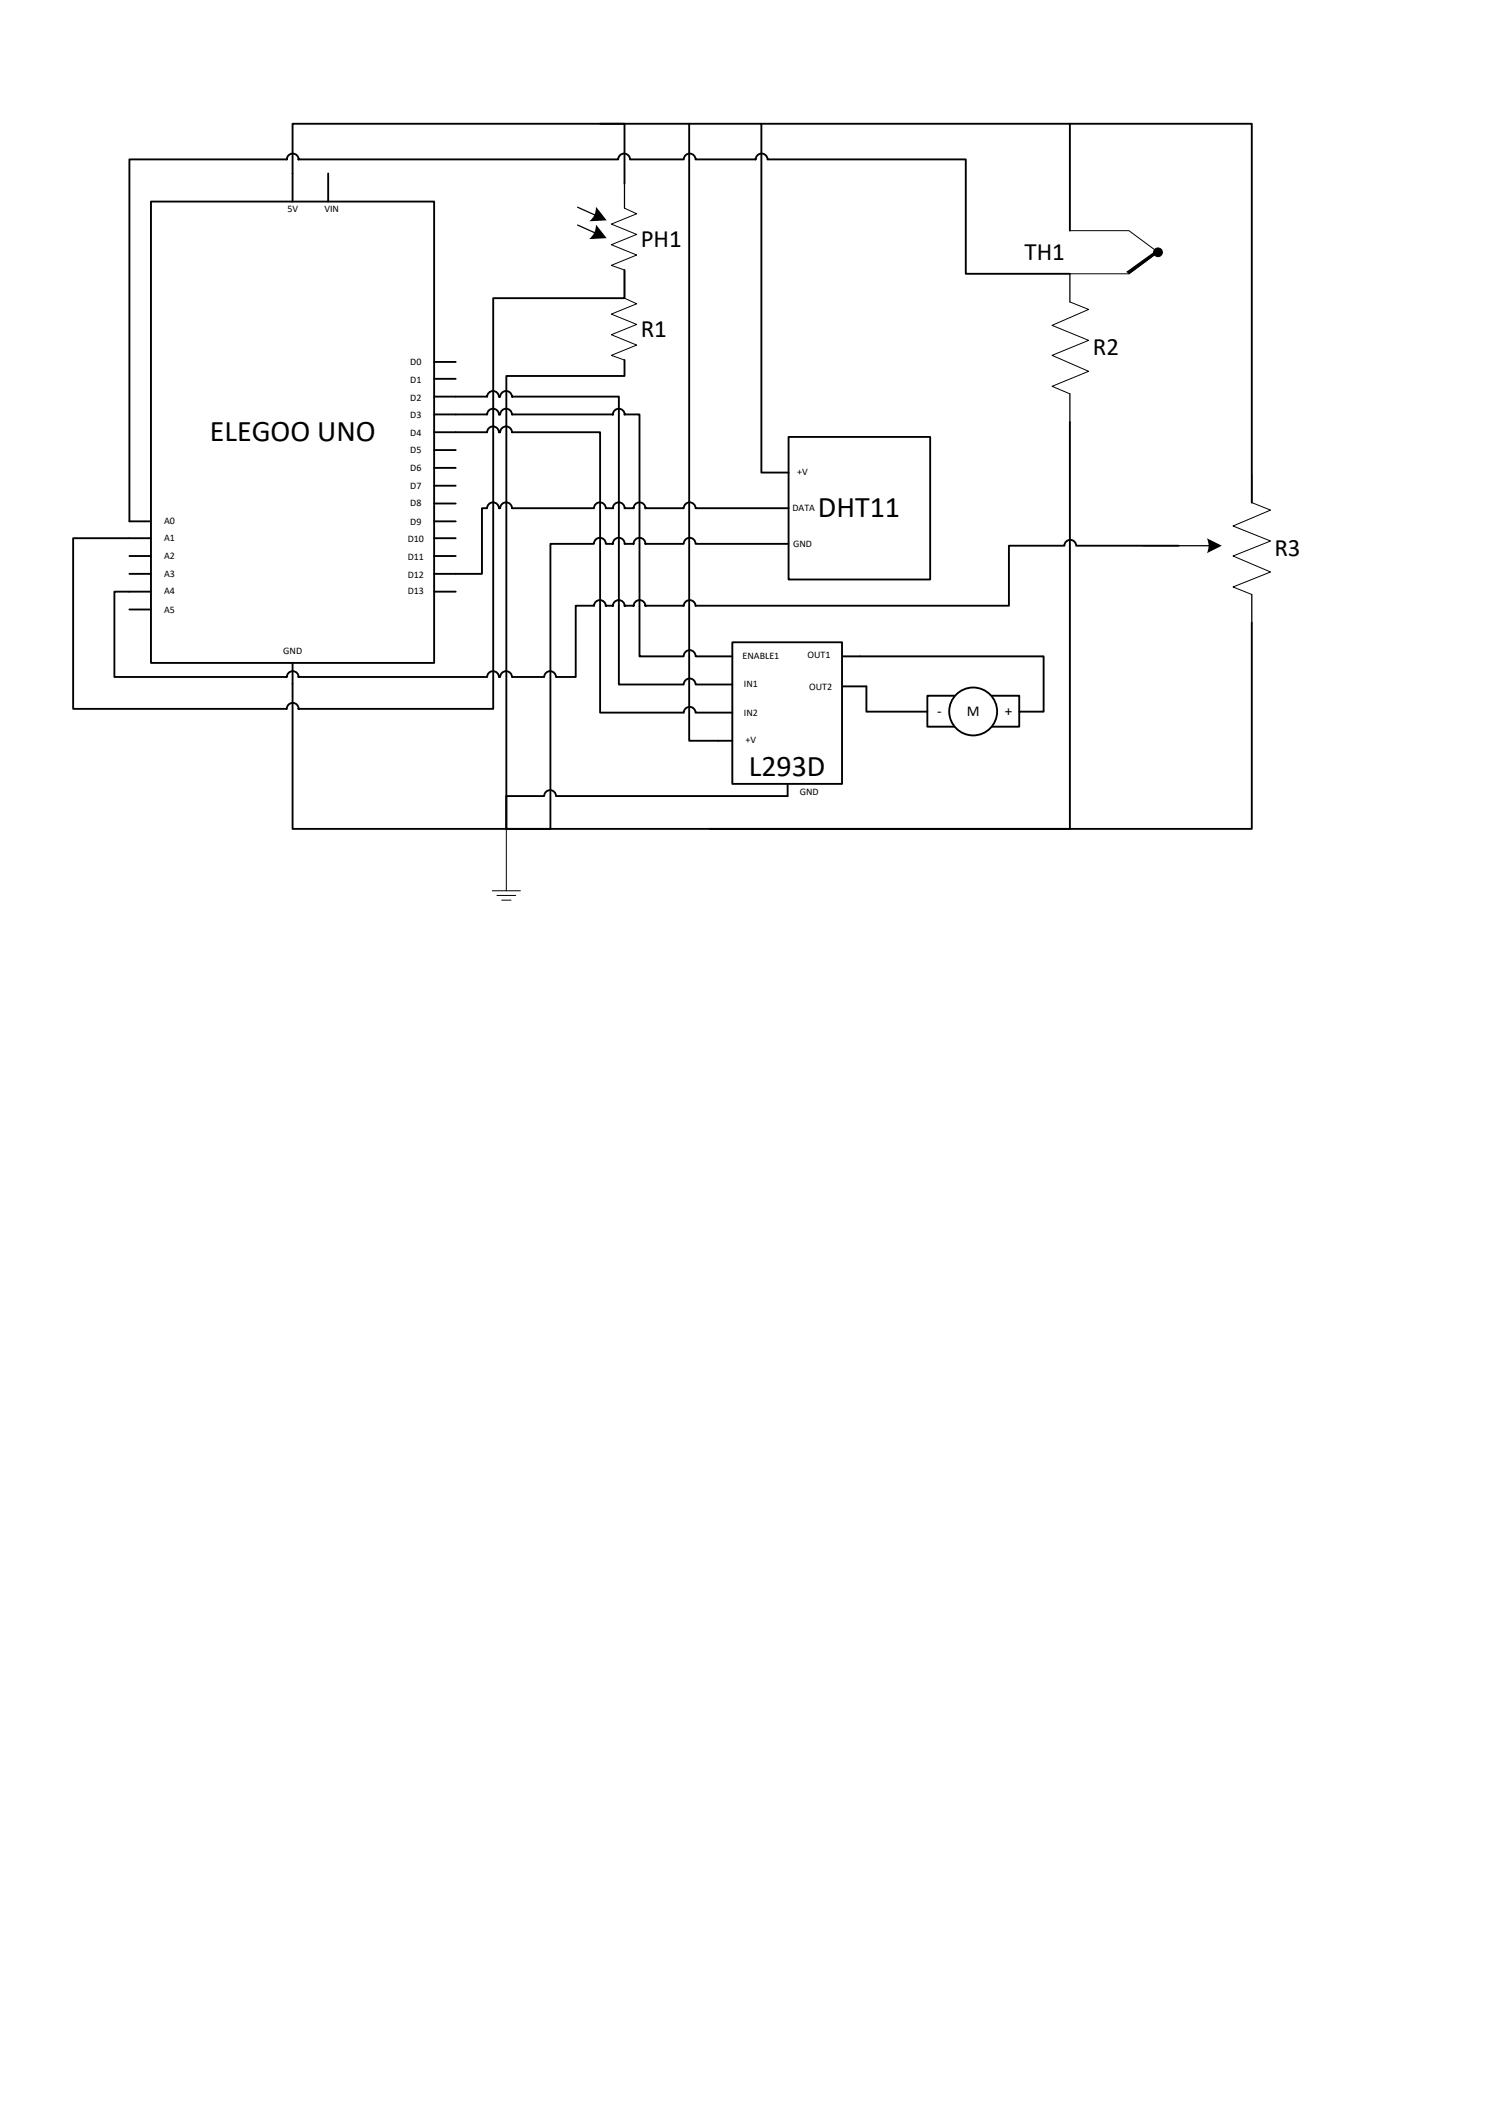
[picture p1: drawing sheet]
<svg xmlns="http://www.w3.org/2000/svg" width="210mm" height="297mm" viewBox="0 0 210 297" stroke-linecap="round" stroke-linejoin="round" font-family="sans-serif">
<path d="M111.3 61.6h19.9v20.2h-19.9z" fill="none" stroke="#000" stroke-width=".26"/>
<path d="M71.4 116.9v8.8M69.5 125.7h3.9M70.1 126.3h2.7M70.8 127h1.3" fill="none" stroke="#000" stroke-width=".14"/>
<path d="M130.8 98.2h13v4.3h-13z" fill-rule="evenodd" fill="#fff"/>
<path d="M130.8 98.2h13v4.3h-13z" fill="none" stroke="#000" stroke-width=".26"/>
<circle cx="137.3" cy="100.4" r="3.4" fill="#fff"/>
<g fill="none" stroke="#000" stroke-width=".26">
<path d="M41.3 96.4v20.5h30.1M118.8 96.8h3.4v3.6h8.6M118.8 92.6h28.4v7.8h-3.4"/>
<circle cx="137.3" cy="100.4" r="3.4"/>
</g>
<g fill="none" stroke="#000" stroke-width=".14">
<path d="M88.1 29.4l1.7 .8-3.5 1.4 3.5 1.5-3.5 1.4 3.5 1.5-3.5 1.4 1.8 .7M150.9 32.5h8.4l4.1 3.1-4.1 3h-8.4M163.4 35.6l-4.1 3M88.1 42.1l1.7 .8-3.5 1.4 3.5 1.5-3.5 1.4 3.5 1.5-3.5 1.4 1.8 .7M150.9 42.6l2.7 1.1-5.2 2.2 5.2 2.1-5.2 2.1 5.2 2.3-5.2 2.1 2.5 1.1M176.6 70.9l2.7 1.1-5.3 2.2 5.3 2.1-5.3 2.1 5.3 2.3-5.3 2.1 2.6 1.1"/>
<circle cx="163.4" cy="35.6" r=".61"/>
</g>
<path d="M81.5 29.2l2.6 1.2M81.5 31.8l2.6 1.1M88.1 25.9v3.5M88.1 38.1v4M150.9 38.6v4M150.9 55.6v3.9M161.3 77h9.5M176.6 66.9v4M176.6 83.9v3.9" fill="none" stroke="#000" stroke-width=".18"/>
<g fill="#000">
<path d="M84.1 29.3l1.5 1.8-2.4 .1a2.39 2.39 0 0 0 .9-1.9z" fill-rule="evenodd"/>
<path d="M84.1 31.7l1.5 1.9-2.4 .1a2.38 2.38 0 0 0 .9-2z" fill-rule="evenodd"/>
<path d="M158.9 38.4l4.2-3.1 .3 .3-4.1 3z" fill-rule="evenodd"/>
<path d="M170.3 75.9l2.1 1.1-2.1 1.1a2.35 2.35 0 0 0 0-2.2z" fill-rule="evenodd"/>
<circle cx="163.4" cy="35.6" r=".61"/>
</g>
<path d="M103.3 90.6h15.5v20h-15.5z" fill-rule="evenodd" fill="#fff"/>
<g fill="none" stroke="#000" stroke-width=".26">
<path d="M84.7 17.5h22.7v49.2h3.9M107.4 17.5h43.5v15M150.9 17.5h25.7v53.4M41.3 24.5v-7h46.8v8.4M64.3 58.5h4.4a.83 .83 0 0 1 .9-.8 .83 .83 0 0 1 .8 .8h.2a.83 .83 0 0 1 .8-.8 .83 .83 0 0 1 .8 .8h14.3a.83 .83 0 0 1 .8-.8 .83 .83 0 0 1 .8 .8h2.1v34.1h6.2a.86 .86 0 0 1 .9-.9 .86 .86 0 0 1 .9 .9h5.1M64.3 56h4.4a.83 .83 0 0 1 .9-.8 .83 .83 0 0 1 .8 .8h.2a.83 .83 0 0 1 .8-.8 .83 .83 0 0 1 .8 .8h15.1v40.6h9.1a.86 .86 0 0 1 .9-.9 .86 .86 0 0 1 .9 .9h5.1M88.1 50.8v2.2h-16.7v63.9M150.9 59.5v57.4h-79.5M64.3 61h4.4a.83 .83 0 0 1 .9-.8 .83 .83 0 0 1 .8 .8h.2a.83 .83 0 0 1 .8-.8 .83 .83 0 0 1 .8 .8h12.5v39.5l11.8 .1a.83 .83 0 0 1 .8-.9 .83 .83 0 0 1 .8 .9l5.2-.1M111.3 76.7h-13.1a.86 .86 0 0 0-.9-.8 .86 .86 0 0 0-.9 .8h-5.4a.8 .8 0 0 0-.8-.8 .8 .8 0 0 0-.8 .8h-1.3a.8 .8 0 0 0-.8-.8 .8 .8 0 0 0-.8 .8h-1a.86 .86 0 0 0-.9-.8 .86 .86 0 0 0-.9 .8h-6v40.2h-6.3M103.3 90.6h15.5v20h-15.5zM176.6 87.8v29.1h-76.5"/>
<path d="M101.3 104.5h2M111.1 110.6v1.7h-32.6a.86 .86 0 0 0-.9-.8 .86 .86 0 0 0-.9 .8h-5.3v4.6"/>
</g>
<path d="M21.3 28.4h40v65.1h-40z" fill-rule="evenodd" fill="#fff"/>
<g fill="none" stroke="#000" stroke-width=".26">
<path d="M97.2 17.5v87h4.1M21.3 28.4h40v65.1h-40zM41.3 24.5v3.9M46.3 24.5v3.9M88.1 38.1v4h-18.5v57.9h-27.5a.8 .8 0 0 0-.8-.8 .8 .8 0 0 0-.8 .8h-30.2v-24.1h11M150.9 38.6h-14.6v-16.1h-28a.83 .83 0 0 0-.8-.8 .83 .83 0 0 0-.9 .8h-8.5a.83 .83 0 0 0-.8-.8 .83 .83 0 0 0-.8 .8h-7.6a.83 .83 0 0 0-.8-.8 .83 .83 0 0 0-.9 .8h-45.1a.68 .68 0 0 0-.8-.8 .83 .83 0 0 0-.8 .8h-22.2v51.1h3M61.3 51.1h3M61.3 53.4h3M61.3 56h3M61.3 58.5h3M18.3 78.4h3M61.3 61h3"/>
<path d="M61.3 63.5h3M61.3 71h3M61.3 73.6h3M61.3 75.9h3M61.3 78.4h3M61.3 66h3M61.3 68.5h3M111.3 71.7h-13.2a.83 .83 0 0 0-.8-.8 .83 .83 0 0 0-.8 .8h-5.5a.71 .71 0 0 0-.8-.8 .83 .83 0 0 0-.8 .8h-1.3a.83 .83 0 0 0-.8-.8 .83 .83 0 0 0-.8 .8h-1a.83 .83 0 0 0-.9-.8 .83 .83 0 0 0-.8 .8h-11.6a.83 .83 0 0 0-.8-.8 .83 .83 0 0 0-.8 .8h-.2a.83 .83 0 0 0-.8-.8 .83 .83 0 0 0-.9 .8h-.7v9.3h-6.7M166.3 77h-14.5a.83 .83 0 0 0-.8-.8 .83 .83 0 0 0-.8 .8h-7.9v8.5h-44.2a.83 .83 0 0 0-.8-.8 .83 .83 0 0 0-.8 .8h-5.4a.83 .83 0 0 0-.9-.8 .83 .83 0 0 0-.8 .8h-1.3a.83 .83 0 0 0-.8-.8 .83 .83 0 0 0-.8 .8h-1a.83 .83 0 0 0-.9-.8 .83 .83 0 0 0-.8 .8h-2.6v10h-2.8a.83 .83 0 0 0-.8-.8 .83 .83 0 0 0-.8 .8h-4.6a.83 .83 0 0 0-.8-.8 .83 .83 0 0 0-.8 .8h-.2a.83 .83 0 0 0-.8-.8 .83 .83 0 0 0-.9 .8h-26.6a.68 .68 0 0 0-.8-.8 .83 .83 0 0 0-.8 .8h-24.4v-12h5.2M18.3 81h3M18.3 86h3M41.3 93.5v2.9"/>
<path d="M61.3 83.5h3"/>
</g>
<g font-size="4.2">
<text x="29.6" y="62.3">ELEGOO UNO</text>
<text x="115.4" y="73">DHT11</text>
<text x="105.6" y="109.5">L293D</text>
</g>
<g font-size="3.5">
<text x="90.4" y="34.8">PH1</text>
<text x="144.5" y="36.7">TH1</text>
<text x="90.4" y="47.5">R1</text>
<text x="154.2" y="50.2">R2</text>
<text x="179.8" y="78.5">R3</text>
</g>
<g font-size="2.1">
<text x="132.2" y="101">-</text>
<text x="136.4" y="101">M</text>
<text x="141.7" y="101">+</text>
</g>
<g font-size="1.4">
<text x="40.5" y="29.9">5V</text>
<text x="45.8" y="29.9">VIN</text>
<text x="57.9" y="51.5">D0</text>
<text x="57.9" y="54">D1</text>
<text x="57.9" y="56.5">D2</text>
<text x="57.9" y="59">D3</text>
<text x="57.9" y="61.5">D4</text>
<text x="57.9" y="63.9">D5</text>
<text x="57.9" y="66.4">D6</text>
<text x="57.9" y="68.9">D7</text>
<text x="57.9" y="71.4">D8</text>
<text x="112.4" y="67.1">+V</text>
<text x="23.2" y="73.9">A0</text>
<text x="23.2" y="76.3">A1</text>
<text x="57.5" y="76.4">D10</text>
<text x="57.9" y="74">D9</text>
<text x="111.8" y="72.1">DATA</text>
<text x="111.9" y="77.2">GND</text>
<text x="23.2" y="78.9">A2</text>
<text x="23.2" y="81.4">A3</text>
<text x="23.2" y="83.8">A4</text>
<text x="57.5" y="79">D11</text>
<text x="57.5" y="81.5">D12</text>
<text x="57.5" y="83.8">D13</text>
<text x="23.2" y="86.4">A5</text>
<text x="40" y="92.3">GND</text>
<text x="104.8" y="93">ENABLE1</text>
<text x="113.9" y="92.9">OUT1</text>
<text x="105" y="97">IN1</text>
<text x="105" y="101">IN2</text>
<text x="114.2" y="97.3">OUT2</text>
<text x="105.2" y="104.9">+V</text>
<text x="112.8" y="112.1">GND</text>
</g>
</svg>
